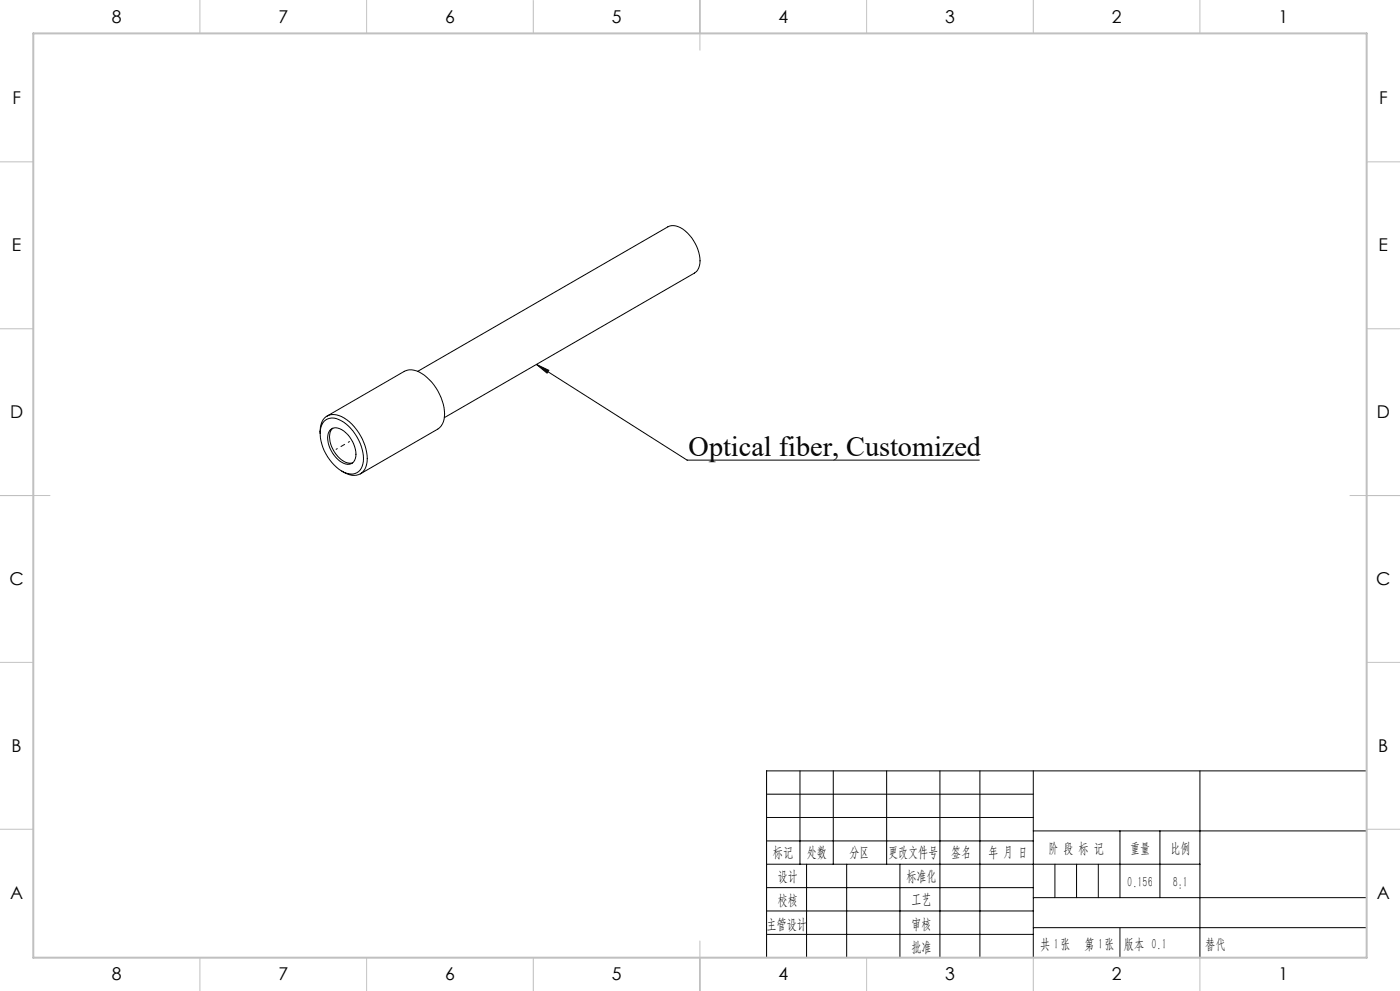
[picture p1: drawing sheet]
<svg xmlns="http://www.w3.org/2000/svg" width="420mm" height="297mm" viewBox="0 0 420 297" stroke-linecap="round" stroke-linejoin="round" font-family="sans-serif">
<g fill="none" stroke="#000" stroke-width=".3">
<path d="M125.3 111.3l75.1-43.3a5.1 5.1 0 0 1 5.8 1.8 11.6 11.6 0 0 1 3.6 9.9 3.4 3.4 0 0 1-1.4 2.1l-75.1 43.4M160.9 109.2l45.2 28.7h87.7M160.9 109.2l3.7 1.8-.5 .8zM96 129.9a5 5 0 0 1 2.9-5.5 8.1 8.1 0 0 1 7.4 3.5 13.7 13.7 0 0 1 3.5 12 3.9 3.9 0 0 1-5.7 2.1l-1.5-.8M97.3 126.2a4 4 0 0 1 5-.1 13.7 13.7 0 0 1 6.6 12.9 3.7 3.7 0 0 1-5.8 2.5 13.9 13.9 0 0 1-7-12.8l.5-1.4zM98.1 124.7l23.2-13.4a5.4 5.4 0 0 1 6 1.1 15.3 15.3 0 0 1 5.9 13.3l-.9 2-.9 .9-23.3 13.4M99 129a2.94 2.94 0 0 1 4.2 .2 8.8 8.8 0 0 1 3.4 8.2 2.45 2.45 0 0 1-4 1.2 8.9 8.9 0 0 1-4.1-8.6zM99.8 128.3a5.4 5.4 0 0 0 .1 6.4 6.5 6.5 0 0 0 5.5 4.1l.4-.1M230 238h80M240 231v28M250 231v28M266 231v28"/>
<path d="M282 231v56M294 231v56M310 231v56M360 231v56M410 231h-180v56M230 245h80M230 252h80M230 259h130M242 259v28M254 259v28M270 259v28M310 249h100"/>
<path d="M336 249v20M348 249v20M230 266h80M230 273h80M310 269h100M310 278h100M230 280h80"/>
</g>
<path d="M104.9 132.3l-4.1 2.4" fill="none" stroke="#000" stroke-width=".3" stroke-dasharray="30.5 1.3 1.3 1.3" stroke-dashoffset="30.1"/>
<path d="M316.5 259v10M323 259v10M329.5 259v10M336 278v9" fill="none" stroke="#0a0605" stroke-width=".3"/>
<g fill="none" stroke="#c0c0c0" stroke-width=".3">
<path d="M60 0v10M110 0v10M160 0v10M210 0v15M260 0v10M310 0v10M360 0v10M0 48.5h10M410 48.5h10M0 98.5h10M410 98.5h10M0 148.5h15"/>
<path d="M405 148.5h15M0 198.5h10M410 198.5h10M0 248.5h10M410 248.5h10M60 287v10M110 287v10M160 287v10M210 282v15M260 287v10M310 287v10M360 287v10"/>
</g>
<path d="M10 10h400v277h-400z" fill="none" stroke="#c0c0c0" stroke-width=".6"/>
<path d="M160.9 109.2l3.7 1.8-.5 .8z" fill="#000"/>
<text font-size="8.5" x="206.6" y="136.6">Optical fiber, Customized</text>
<g font-size="5.3">
<text x="33.5" y="6.8">8</text>
<text x="83.5" y="6.8">7</text>
<text x="133.5" y="6.8">6</text>
<text x="183.5" y="6.8">5</text>
<text x="233.5" y="6.8">4</text>
<text x="283.5" y="6.8">3</text>
<text x="333.5" y="6.8">2</text>
<text x="383.5" y="6.8">1</text>
<text x="3.7" y="31.1">F</text>
<text x="413.7" y="31.1">F</text>
<text x="3.6" y="75.3">E</text>
<text x="413.6" y="75.3">E</text>
<text x="3" y="125.3">D</text>
<text x="413" y="125.3">D</text>
<text x="2.8" y="175.3">C</text>
<text x="412.8" y="175.3">C</text>
<text x="3.5" y="225.3">B</text>
<text x="413.5" y="225.3">B</text>
<text x="3" y="269.6">A</text>
<text x="413" y="269.6">A</text>
<text x="33.5" y="293.8">8</text>
<text x="83.5" y="293.8">7</text>
<text x="133.5" y="293.8">6</text>
<text x="183.5" y="293.8">5</text>
<text x="233.5" y="293.8">4</text>
<text x="283.5" y="293.8">3</text>
<text x="333.5" y="293.8">2</text>
<text x="383.5" y="293.8">1</text>
</g>
<g font-size="4.4">
<text x="231.9" y="256.9">标记</text>
<text x="242.1" y="256.9">处数</text>
<text x="254.9" y="256.9">分区</text>
<text x="266.5" y="256.9">更改文件号</text>
<text x="285.4" y="256.9">签名</text>
<text x="296.5" y="256.9">年 月 日</text>
<text x="314.5" y="255.6">阶 段 标 记</text>
<text x="339" y="255.6">重量</text>
<text x="351.1" y="255.6">比例</text>
<text x="233.3" y="263.9">设计</text>
<text x="271.9" y="263.9">标准化</text>
<text x="338.2" y="265.7">0.156</text>
<text x="351.8" y="265.7">8:1</text>
<text x="233.3" y="271.1">校核</text>
<text x="273.4" y="271">工艺</text>
<text x="229.9" y="278.3">主管设计</text>
<text x="273.4" y="278.3">审核</text>
<text x="273.4" y="285.2">批准</text>
<text x="312.1" y="284.4">共 张</text>
<text x="316.1" y="284.4">1</text>
<text x="325.3" y="284.4">第 张</text>
<text x="329.5" y="284.4">1</text>
<text x="337.2" y="284.4">版本 0.1</text>
</g>
<text font-size="4.4" fill="#0a0605" x="361.6" y="284.4">替代</text>
</svg>
